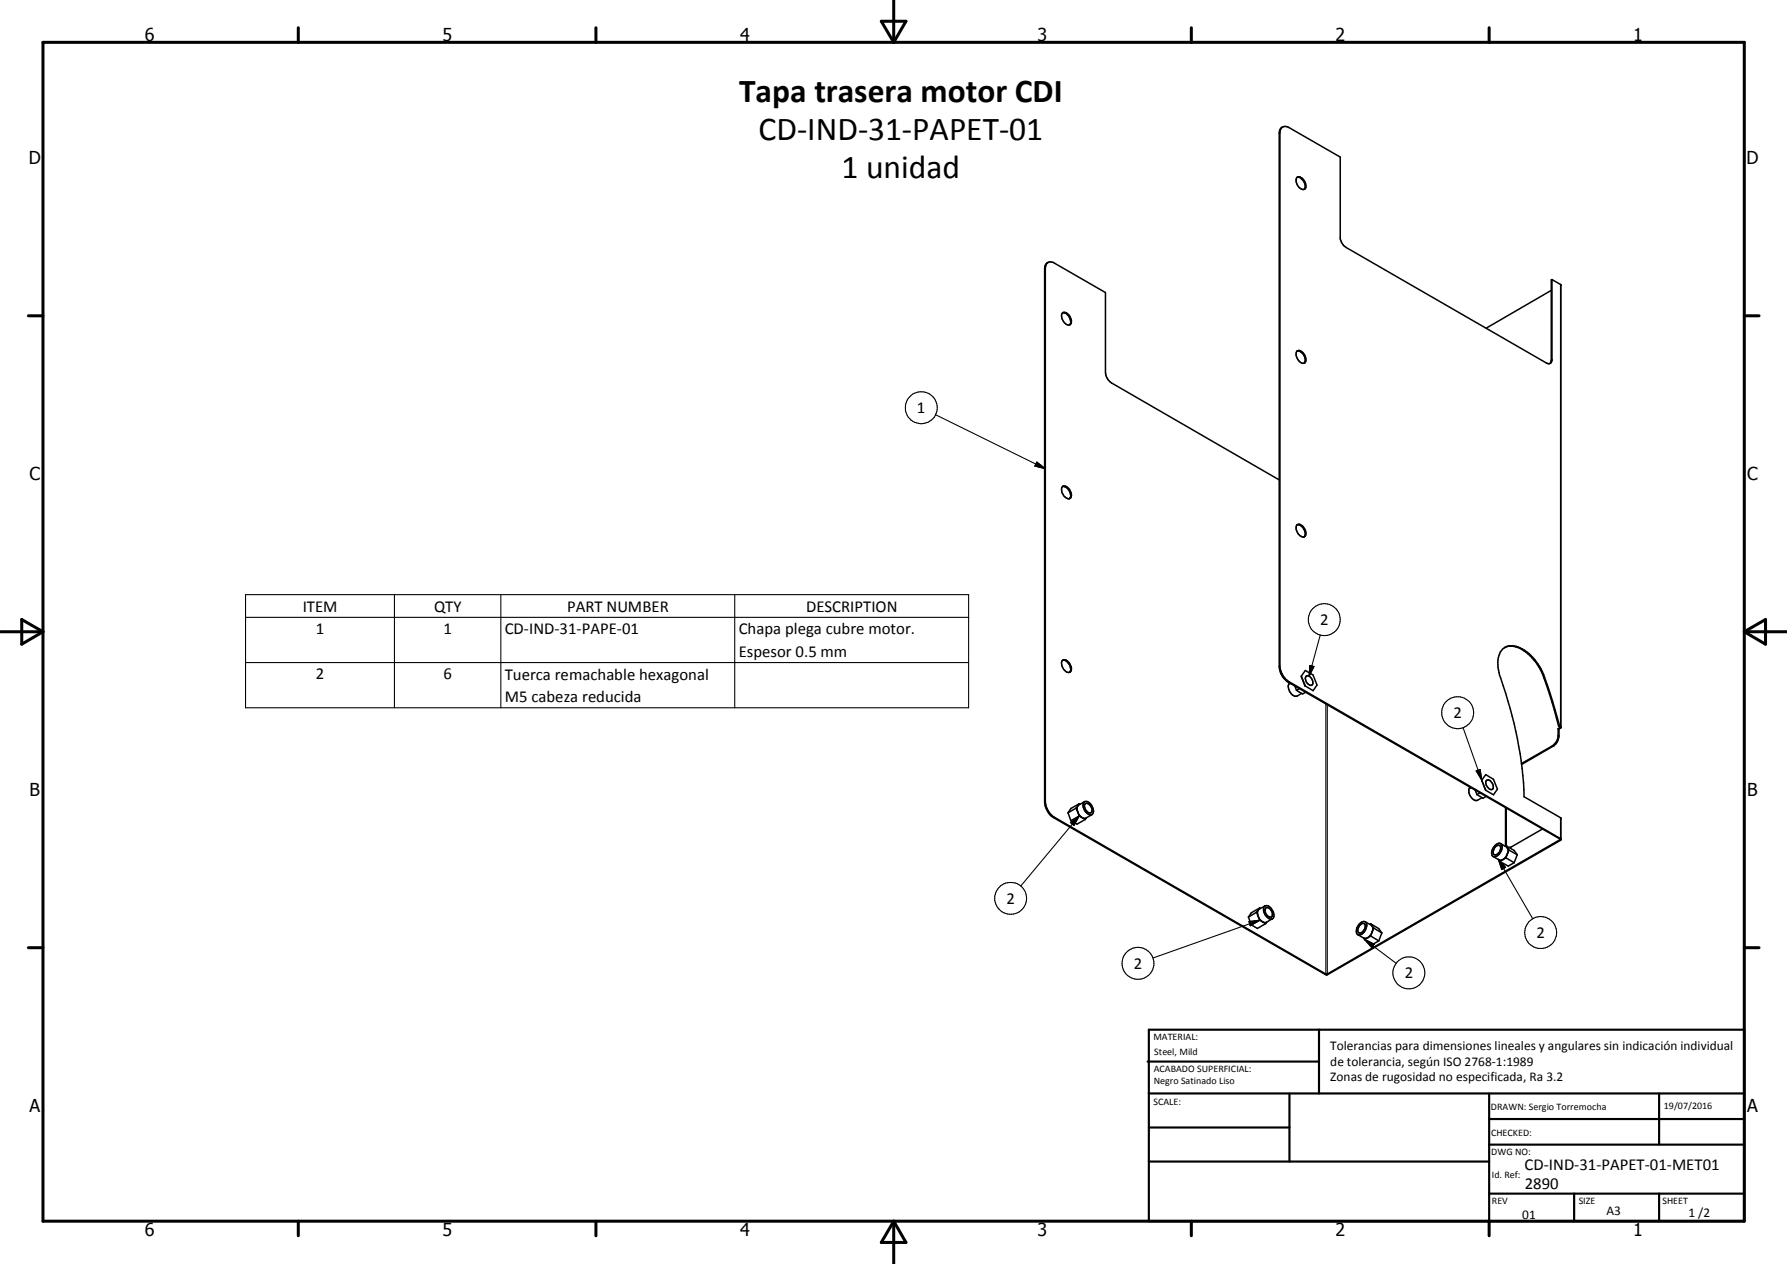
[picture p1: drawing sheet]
<svg xmlns="http://www.w3.org/2000/svg" width="420mm" height="297mm" viewBox="0 0 420 297" stroke-linecap="round" stroke-linejoin="round" font-family="sans-serif">
<g fill="none" stroke="#000" stroke-width=".35">
<path d="M301.6 29.8l-.4 .3-.3 .8v125.9a4.9 4.9 0 0 0 2.2 3.4l63.9 37M301.6 29.8l-.7 .7-.1 .8v125.3a4.6 4.6 0 0 0 2.1 3.7l63.9 37-55 31.6-63.9-36.8a4.8 4.8 0 0 1-2.1-3.7v-125.4l.1-.8 .3-.4M301.6 29.8l.6-.1 .9 .3 12 6.9v19.1a3.1 3.1 0 0 0 1.4 2.2l47 27.1 .9 .1M304.9 41.8l.1-.1a1.68 1.68 0 0 1 2 1.5v.8l-.1 .4a1.69 1.69 0 0 1-2.2-1.7zM305 41.7a2.11 2.11 0 0 1 1.9 2.3l-.3 .5M246.2 61.8l-.4 .5-.2 .9v125.3a4.9 4.9 0 0 0 2.1 3.7l64.3 36.9 54.9-31.6 .1-.2v-5.1l-8.7-5a91.5 91.5 0 0 0-5.7-28.5 6.7 6.7 0 0 1 .7-6.1 4.1 4.1 0 0 1 5.2 .2 14.3 14.3 0 0 1 5.3 8.3l2.9 9.5M246.2 61.8l.6-.2 .8 .1 12.3 7v18.8l.4 1.3 .8 1 39.7 23M249.7 73.7a1.25 1.25 0 0 1 1.9 .8 1.14 1.14 0 0 1-.2 1.9 2.18 2.18 0 0 1-1.7-2.7zM249.8 73.5a1.98 1.98 0 0 1 1.7 2.9M364.7 68.2l-15.3 8.9M364.9 65.7l2.1 1.3v103.9l-.4 .4M364.9 65.7l-.2 .1v18.8l-.3 .8"/>
<path d="M364.9 65.7v19.1l-.2 .4-.3 .2M304.9 82.6l.1-.1a1.68 1.68 0 0 1 2 1.6l-.1 .9a.64 .64 0 0 1-.8 .3 2.35 2.35 0 0 1-1.2-2.7zM305 82.5a1.99 1.99 0 0 1 1.6 2.8M249.7 114.5a1.24 1.24 0 0 1 1.9 .9l.1 .2a.89 .89 0 0 1 .1 1.2 .89 .89 0 0 1-1.1 .3 2.2 2.2 0 0 1-1-2.6zM249.8 114.3a2.02 2.02 0 0 1 1.7 2.9M305 123.3a2.11 2.11 0 0 1 1.9 2.3l-.3 .6M305 123.3a1.54 1.54 0 0 1 1.9 1.3l.1 1-.3 .6a1.96 1.96 0 0 1-1.7-2.9zM249.7 155.3l.3-.2a1.83 1.83 0 0 1 1.9 1.9 .79 .79 0 0 1-.4 1 .79 .79 0 0 1-1-.3 2.21 2.21 0 0 1-.8-2.4zM249.8 155.2a1.85 1.85 0 0 1 1.9 1.8v.5l-.2 .5M306 158.9l.9 2.3M306 158.9l.9-1.3 1.8 1 1 2.4-1 1.3-1.8-1.1M307 159a1.09 1.09 0 0 1 1.6 .9l.1 .8a.63 .63 0 0 1-.6 .4 .63 .63 0 0 1-.6-.4 1.71 1.71 0 0 1-.5-1.7z"/>
<path d="M353.8 152.2a4.5 4.5 0 0 1 5 1.1 13.7 13.7 0 0 1 4.2 6l1.9 5.7 1.6 5.7M303.3 160.5a1.45 1.45 0 0 0-.1 1.9l.5 .8 .7 .4h.6l1.1-.7M304.4 161.2l.4 1M304.8 162.2l1.5 .9 .7-.4M305.5 161.8l-.7 .4M366.3 171.2v1.9l-.1 .7-1 1.3-7.5 4.4M366.3 171.2l.3 .1M366.5 170.7l.3 .2-.5 .3M366.6 171.3v1.7a3 3 0 0 1-1.5 2.4l-7.4 4.3M366.7 170.6l.3 .3M366.7 170.6l-.2 .1M251.1 191l.7 1.9"/>
<path d="M253 189.9a3.3 3.3 0 0 0 1.7 2.4h.5l1.5-.9M253 189.9l-1.9 1.1M253.4 189.4a1.27 1.27 0 0 0 0 1.4l.3 1M253.4 189.4l-.4 .5M253.7 188.9l-1.9 1.1-.7 1M253.7 188.9l-.3 .5M253.7 188.9l.2 .1M253.7 191.8l1.5 .8M253.7 191.8l-1.9 1.1M254.8 188.6a1.34 1.34 0 0 1 2 .9 1.35 1.35 0 0 1-.2 2 2.1 2.1 0 0 1-1.8-2.9zM255 188.4l-1.5 .9M255.1 188.9a1.05 1.05 0 0 1 1.5 .8l.1 .9a.63 .63 0 0 1-.5 .5 .63 .63 0 0 1-.6-.4l-.6-1.2z"/>
<path d="M255.2 192.6l-2 1.1-1.4-.8M255.4 192.2l-.2 .4M345.7 185a2.03 2.03 0 0 0 .7 2.9l.8 .2 1.3-.6M346.9 185.7l.3 1M347.2 186.7l1.5 .9 .7-.4M348 186.4l-.8 .3M348.4 183.3l.9 2.4M348.4 183.3l.9-1.3 1.8 1.1 1 2.4-1 1.3-1.8-1.1M349.5 183.4a1.19 1.19 0 0 1 1.6 1v.8l-.2 .3a1.38 1.38 0 0 1-1.6-1.5zM351.5 198.7l.6-.5a.8 .8 0 0 1 1 .2 .8 .8 0 0 1 0 1 1.84 1.84 0 0 1-2.1 1.8 1.92 1.92 0 0 1 .5-2.5zM351.6 199.1a.66 .66 0 0 1 .7-.5 .66 .66 0 0 1 .5 .6 1.69 1.69 0 0 1-1.3 1.7l-.1-.1a1.17 1.17 0 0 1 .2-1.7zM352.8 198.2l1.6 1.1"/>
<path d="M354 189.8v8.6l.1 .4M354.1 198.8l1.9 1.1 .7 1M354.1 198.8l.3 .5M354.1 198.8h-.2M354.1 189.9v8.6l.2 .3M354.4 199.3l.4 .5M354.5 199.4l.1 .5-.2 .8M354.8 199.8l-.4 .9M354.8 199.8l1.9 1.1M362.7 194.8l-7.8 4.4M293.5 215.5l.7 1.8M295.4 214.4l.8 1.8"/>
<path d="M295.4 214.4l-1.9 1.1M296.2 213.4l-2 1.1-.7 1M296.2 213.4l.2 .1M296.2 213.4l-.8 1M296.2 216.2l.7 .5M296.2 216.2l-2 1.1M296.9 216.7l.7 .3M297.3 213a1.33 1.33 0 0 1 1.9 1 1.23 1.23 0 0 1-.3 2 2.3 2.3 0 0 1-1.6-3zM297.4 212.9l-1.4 .8a2.15 2.15 0 0 0 .9 3M297.5 213.4a.96 .96 0 0 1 1.5 .8l.2 .9a.63 .63 0 0 1-.6 .5 .63 .63 0 0 1-.6-.4l-.5-1zM297.6 217l-2 1.2-1.4-.9M297.9 216.7l-.3 .3"/>
<path d="M299.2 215.9l-1.4 .8h-.9M319.2 219.6l1.5 .9 .9-.1M319.6 217.2a1 1 0 0 1 1.7-.2 2.24 2.24 0 0 1-1.9 2.7 1.37 1.37 0 0 1-.2-2zM319.7 217.5l.4-.4a.62 .62 0 0 1 .8 0 .62 .62 0 0 1 .1 .9 1.25 1.25 0 0 1-1.6 1.2l-.1-.8zM321 216.6l1.6 1M322.3 217.1l1.9 1.1 .7 1M322.3 220l-.7 .4M322.3 217.1l.3 .5M322.3 217.1l-.2 .1M322.3 220l1.9 1.1M322.6 217.6l.2 .4-.2 1M322.6 219l-.2 .6-.8 .8"/>
<path d="M322.6 219l-.3 1M322.6 217.6l.4 .5M323 218.1l-.4 .9M323 218.1l1.9 1.1M324.9 219.2l-.7 1.9M352.4 202l.2 .4M352.6 202.4l2 1.1 1.4-.8M354.1 201.6l-1.5 .8M354.1 201.6l1.9 1.1M354.4 200.7a1.65 1.65 0 0 1-1.9 1.4l-1.4-.8M354.4 200.7l-.3 .9M356.7 200.9l-.7 1.8"/>
<path d="M320.6 220.4l.2 .4M320.8 220.8l2 1.1 1.4-.8M321.6 220.4l-.8 .4"/>
</g>
<g fill="none" stroke="#000" stroke-width=".25">
<path d="M300.9 31.2l-.1 .1M245.8 63l-.2 .2M366.9 66.8v103.9M220 97.5l25.8 12.7M364.9 84.5l-.2 .1M243.8 108.6l2 1.6-2.5-.7zM57.7 139.7h170v26.6h-170zM92.7 139.7v26.6M117.8 139.7v26.6M172.8 139.7v26.6M57.7 145.1h170M57.7 155.7h170"/>
<path d="M300.9 156.5l-.1 .1M308 156.4l.9 .2-1.1 2.3zM310.4 149.2l-2.6 9.7M363.2 159.2l-.2 .1M303.1 160.2l-.2 .1M311.7 165.4v63.5l-.1 .1M312.1 165.6v63.3l.1 .1M344 171l4.4 12.3M364.9 175.3l.2 .1M366.3 172.8l.3 .2M366.7 170.8v.2M245.8 188.4l-.2 .1"/>
<path d="M247.9 192.1l-.2 .1M251.7 193.3l2-1.5-1.2 2.2zM253.7 191.8l-13.7 16.4M347.1 181.1l.9-.3 .4 2.5zM354 198.2l.1 .1M366.9 192.2v4.9h-.2l.2 .4M293.7 216.6l2.5-.4-2.2 1.4zM296.2 216.2l-25.1 8.9M352.3 201.9l1.7 1.9-.9 .5zM352.3 201.9l8.1 14M320.8 220.8l2.3 1.1-.6 .8zM320.8 220.8l7.4 5.6"/>
<circle cx="216.6" cy="95.8" r="3.8"/>
<circle cx="311.4" cy="145.6" r="3.8"/>
<circle cx="342.7" cy="167.5" r="3.8"/>
<circle cx="237.6" cy="211.1" r="3.8"/>
<circle cx="362.2" cy="219.1" r="3.8"/>
<circle cx="267.6" cy="226.4" r="3.8"/>
<circle cx="331.2" cy="228.6" r="3.8"/>
</g>
<g fill="#000">
<circle cx="303.3" cy="160.5" r=".18"/>
<circle cx="345.7" cy="185" r=".18"/>
</g>
<g fill="none" stroke="#000" stroke-width=".71">
<path d="M10.1 9.9h400v277.1h-400zM70.1 6.5v3.4M140.1 6.5v3.4M207.2 5h5.8l-2.9 4.9zM210.1 0v9.9M280.1 6.5v3.4M350.1 6.5v3.4M6.7 74.2h3.4M410.1 74.2h3.5M.1 148.5h10M5.1 145.6l5 2.9-5 2.9zM410.1 148.5h10"/>
<path d="M410.1 148.5l5-2.9v5.8zM6.7 222.7h3.4M410.1 222.7h3.5M70.1 287v3.4M140.1 287v3.4M210.1 287v10M210.1 287l2.9 5h-5.8zM280.1 287v3.4M350.1 287v3.4"/>
</g>
<g fill="none" stroke="#000" stroke-width=".51">
<path d="M269.8 249.5h40.3M270.1 242h140v45h-140zM270.1 257h140M303.2 257v16M310.1 242v15M350.1 257v30M390.1 257v12M270.1 265h33.1M270.1 273h80M350.1 269h60M350.1 263h60M350.1 280.5h60"/>
<path d="M370.1 280.5v6.5M390.1 280.5v6.5"/>
</g>
<path d="M243.8 108.6l2 1.6-2.5-.7zM308 156.4l.9 .2-1.1 2.3zM251.7 193.3l2-1.5-1.2 2.2zM347.1 181.1l.9-.3 .4 2.5zM293.7 216.6l2.5-.4-2.2 1.4zM352.3 201.9l1.7 1.9-.9 .5zM320.8 220.8l2.3 1.1-.6 .8z" fill="#000"/>
<g font-size="7.9">
<text x="173.8" y="23.9">Tapa trasera motor CDI</text>
<text x="178.3" y="32.9">CD-IND-31-PAPET-01</text>
<text x="197.9" y="41.9">1 unidad</text>
</g>
<g font-size="4.2">
<text x="34" y="9.6">6</text>
<text x="104" y="9.6">5</text>
<text x="174" y="9.6">4</text>
<text x="244" y="9.6">3</text>
<text x="314" y="9.6">2</text>
<text x="384" y="9.6">1</text>
<text x="6.8" y="38.7">D</text>
<text x="410.6" y="38.7">D</text>
<text x="7" y="112.9">C</text>
<text x="410.8" y="112.9">C</text>
<text x="7" y="187.1">B</text>
<text x="410.8" y="187.1">B</text>
<text x="7" y="261.4">A</text>
<text x="410.8" y="261.4">A</text>
<text x="34" y="290.4">6</text>
<text x="104" y="290.4">5</text>
<text x="174" y="290.4">4</text>
<text x="244" y="290.4">3</text>
<text x="314" y="290.4">2</text>
<text x="384" y="290.4">1</text>
</g>
<g font-size="3.9">
<text x="215.6" y="97.1">1</text>
<text x="71.2" y="143.7">ITEM</text>
<text x="102.1" y="143.7">QTY</text>
<text x="133.3" y="143.7">PART NUMBER</text>
<text x="189.6" y="143.7">DESCRIPTION</text>
<text x="74.3" y="149">1</text>
<text x="104.3" y="149">1</text>
<text x="118.7" y="149">CD-IND-31-PAPE-01</text>
<text x="173.7" y="149.1">Chapa plega cubre motor.</text>
<text x="310.4" y="146.9">2</text>
<text x="173.7" y="154.4">Espesor 0.5 mm</text>
<text x="74.3" y="159.6">2</text>
<text x="104.3" y="159.6">6</text>
<text x="118.7" y="159.7">Tuerca remachable hexagonal</text>
<text x="118.7" y="165">M5 cabeza reducida</text>
<text x="341.7" y="168.7">2</text>
<text x="236.6" y="212.4">2</text>
<text x="361.3" y="220.4">2</text>
<text x="266.6" y="227.7">2</text>
<text x="330.3" y="229.9">2</text>
<text x="358.5" y="275">CD-IND-31-PAPET-01-MET01</text>
<text x="358.5" y="279.4">2890</text>
</g>
<g font-size="3.1">
<text x="312.7" y="246.8">Tolerancias para dimensiones lineales y angulares sin indicación individual</text>
<text x="312.7" y="250.4">de tolerancia, según ISO 2768-1:1989</text>
<text x="312.7" y="254">Zonas de rugosidad no especificada, Ra 3.2</text>
<text x="357.9" y="286.4">01</text>
<text x="377.7" y="285.6">A3</text>
<text x="397" y="285.9">1 /2</text>
</g>
<g font-size="2.4">
<text x="271.2" y="244.4">MATERIAL:</text>
<text x="271.3" y="252">ACABADO SUPERFICIAL:</text>
<text x="271.4" y="247.9">Steel, Mild</text>
<text x="271.3" y="254.6">Negro Satinado Liso</text>
<text x="271.2" y="259.7">SCALE:</text>
<text x="350.6" y="260.8">DRAWN: Sergio Torremocha</text>
<text x="391.2" y="260.6">19/07/2016</text>
<text x="350.6" y="267">CHECKED:</text>
<text x="350.6" y="271.4">DWG NO:</text>
<text x="350.8" y="276.9">Id. Ref:</text>
<text x="350.8" y="282.8">REV</text>
<text x="371.2" y="282.9">SIZE</text>
<text x="390.9" y="282.9">SHEET</text>
</g>
</svg>
